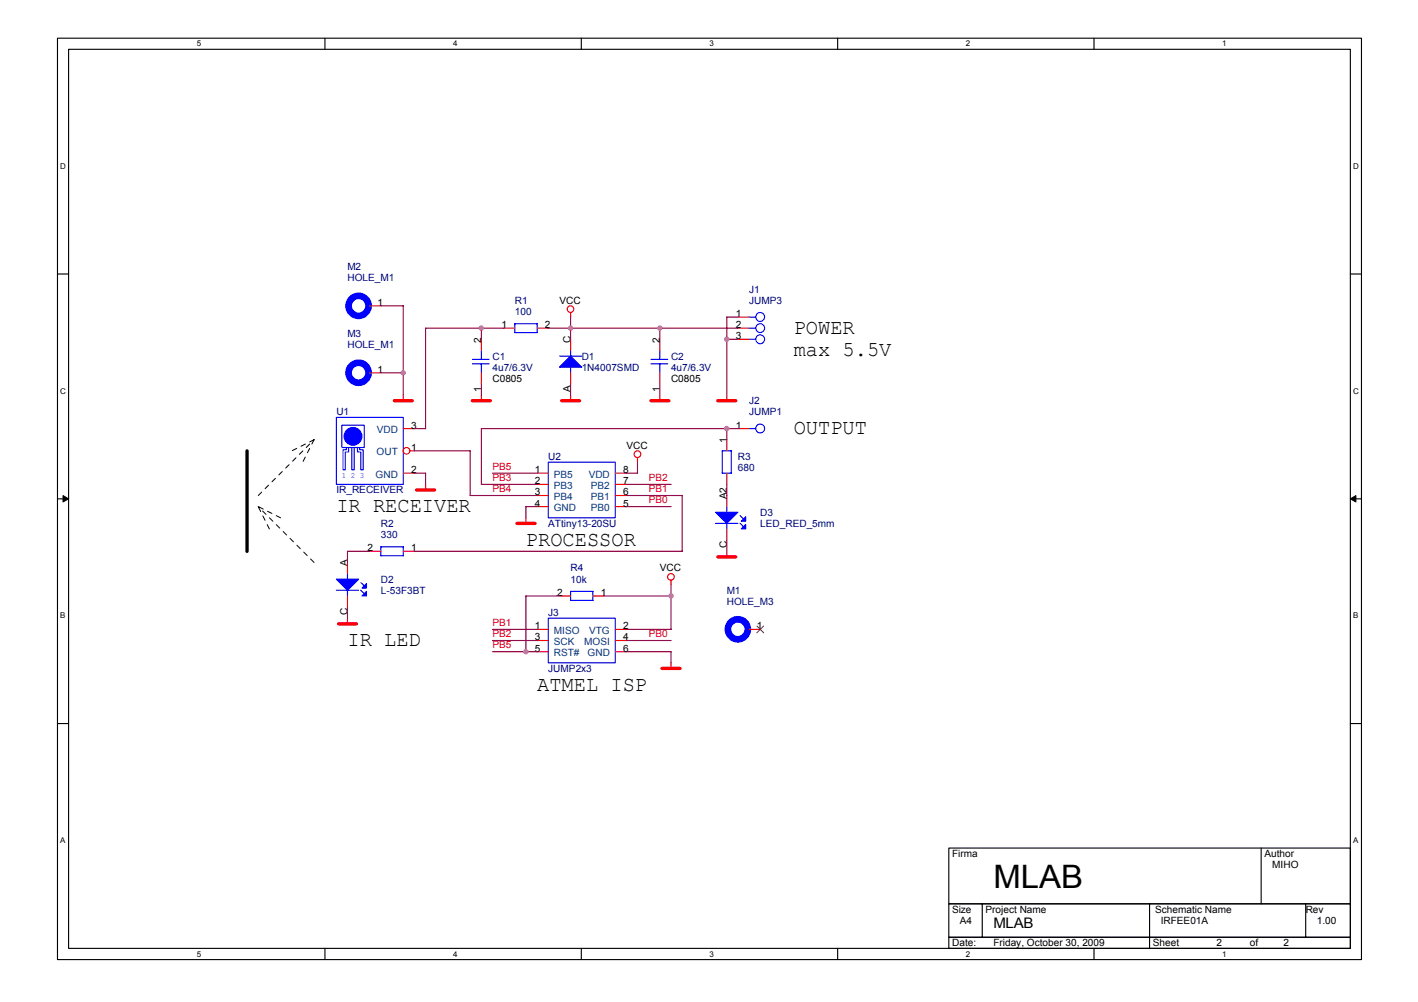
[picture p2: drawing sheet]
<svg xmlns="http://www.w3.org/2000/svg" width="297mm" height="210mm" viewBox="0 0 297 210" stroke-linecap="round" stroke-linejoin="round" font-family="sans-serif">
<path d="M12 8h273.2v193h-273.2zM14.4 10.3h268.5v188.4h-268.5z" fill="none" stroke="#000" stroke-width=".23"/>
<g fill="#fff">
<path d="M41.2 8.2h.9v1.9h-.9z"/>
<path d="M41.2 198.9h.9v1.9h-.9z"/>
</g>
<path d="M68.1 8v2.3M68.1 198.7v2.3" fill="none" stroke="#000" stroke-width=".23"/>
<g fill="#fff">
<path d="M94.9 8.2h.9v1.9h-.9z"/>
<path d="M94.9 198.9h.9v1.9h-.9z"/>
</g>
<path d="M121.8 8v2.3M121.8 198.7v2.3" fill="none" stroke="#000" stroke-width=".23"/>
<g fill="#fff">
<path d="M148.6 8.2h.9v1.9h-.9z"/>
<path d="M148.6 198.9h.9v1.9h-.9z"/>
</g>
<path d="M175.5 8v2.3M175.5 198.7v2.3" fill="none" stroke="#000" stroke-width=".23"/>
<g fill="#fff">
<path d="M202.3 8.2h.9v1.9h-.9z"/>
<path d="M202.3 198.9h.9v1.9h-.9z"/>
</g>
<path d="M229.2 8v2.3M229.2 198.7v2.3" fill="none" stroke="#000" stroke-width=".23"/>
<g fill="#fff">
<path d="M256 8.2h.9v1.9h-.9z"/>
<path d="M256 198.9h.9v1.9h-.9z"/>
<path d="M12.6 33.9h1.2v1.8h-1.2z"/>
<path d="M283.5 33.9h1.2v1.8h-1.2z"/>
<path d="M12.6 80.9h1.2v1.9h-1.2z"/>
<path d="M283.5 80.9h1.2v1.9h-1.2z"/>
</g>
<path d="M12 57.4h2.4M282.9 57.4h2.3" fill="none" stroke="#000" stroke-width=".23"/>
<g fill="#fff">
<path d="M12.6 128h1.2v1.9h-1.2z"/>
<path d="M283.5 128h1.1v1.9h-1.1z"/>
</g>
<path d="M12 104.5h2.4M282.9 104.5h2.3" fill="none" stroke="#000" stroke-width=".23"/>
<path d="M13.2 103.8l1.2 .7-1.2 .7zM282.9 104.5l1.1-.7v1.4z" fill="#000" stroke="#000" stroke-width=".21"/>
<g fill="#fff">
<path d="M12.6 175.1h1.2v1.9h-1.2z"/>
<path d="M283.4 175.1h1.2v1.9h-1.2z"/>
</g>
<path d="M12 151.6h2.4M282.9 151.6h2.3M198.8 177.7h84.1v11.6h-84.1zM264.2 177.7v11.7M198.8 189.3h84.1v7h-84.1zM198.8 196.3h84.1v2.4h-84.1zM205.8 189.3v7.1M240.8 189.3v9.4M273.5 189.3v7.1" fill="none" stroke="#000" stroke-width=".23"/>
<path d="M65.8 92.1l-2.4 4.7M65.8 92.1l-4.7 2.4M54.1 103.8l11.7-11.7M56.4 110.8l-2.3-4.7M58.8 108.5l-4.7-2.4M65.8 117.8l-11.7-11.7" fill="none" stroke="#000" stroke-width=".21" stroke-dasharray="1 1 1 1 1 1 1 1"/>
<path d="M51.7 94.4v21.1" fill="none" stroke="#000" stroke-width=".7"/>
<g fill="none" stroke="#f00" stroke-width=".23">
<path d="M77.5 64.1h2.3M77.5 78.1h2.3M100.8 71.1v2.3M100.8 78.1v2.3M105.5 68.7h2.3M112.5 68.7h2.3M119.5 65.4v1M119.5 71.1v2.3M119.5 78.1v2.3M138.2 71.1v2.3M138.2 78.1v2.3M154.6 66.4h2.3"/>
<path d="M154.6 68.7h2.3M154.6 71.1h2.3M84.5 82.8v1.2M84.5 99.1h2.3M84.5 89.8h2.3M85.9 94.4h.9M100.8 82.8v1.2M112.5 99.1h2.3M119.5 82.8v1.2M128.9 99.1h2.3M133.5 95.8v1M138.2 82.8v1.2"/>
<path d="M152.2 82.8v1.2M152.2 92.1v2.3M152.2 99.1v2.4M154.6 89.8h2.3M72.8 117.8v2.4M77.5 115.5h2.3M84.5 115.5h2.3M89.2 101.5v1.2M110.2 108.5v1.2M112.5 101.5h2.3M112.5 103.8h2.3M112.5 106.1h2.3"/>
<path d="M128.9 101.5h2.3M128.9 103.8h2.3M128.9 106.1h2.3M152.2 103.8v2.3M152.2 110.8v2.4M152.2 115.5v1.2M72.8 124.8v2.4M72.8 129.5v1.2M112.5 131.8h2.3M112.5 134.2h2.3M112.5 136.5h2.3M117.2 124.8h2.3"/>
<path d="M124.2 124.8h2.3M128.9 131.8h2.3M128.9 134.2h2.3M128.9 136.5h2.3M140.6 121.5v1M140.6 138.9v1.1M156.9 131.8h2.4"/>
<circle cx="119.5" cy="64.8" r=".69"/>
<circle cx="85.2" cy="94.4" r=".69"/>
<circle cx="133.5" cy="95.1" r=".7"/>
<circle cx="140.5" cy="120.9" r=".7"/>
</g>
<path d="M82.6 83.9h3.8M99 83.9h3.7M117.7 83.9h3.7M136.4 83.9h3.7M150.4 83.9h3.7M87.3 102.6h3.7M108.3 109.6h3.8M150.4 116.6h3.7M70.9 130.7h3.8M138.7 140h3.7" fill="none" stroke="#f00" stroke-width=".7"/>
<g fill="none" stroke="#00f" stroke-width=".23">
<path d="M77.2 64.1h.3M77.2 78.1h.3M99 76.2h3.5M99 75.3h3.5M100.8 73.4v1.9M100.8 76.2v1.9M107.8 67.8h4.7v1.9h-4.7zM117.2 74.6h4.7M119.5 73.4v1.2M119.5 76.9v1.2M136.4 76.2h3.5M136.4 75.3h3.5"/>
<path d="M138.2 73.4v1.9M138.2 76.2v1.9M156.9 66.4h1.4M156.9 68.7h1.4M156.9 71.1h1.4M70.5 87.4h14v14.1h-14zM71.6 89.1h4.7v4.6h-4.7zM72.6 93.7v.5h-.7v4.2h.4v-3.7h.7v-1M73.7 93.7v4.7h.5v-4.7M74.9 93.7v1h.7v3.7h.5v-4.2h-.7v-.5M114.8 96.8h14.1v11.7h-14.1zM151.3 94.4h1.9v4.7h-1.9z"/>
<path d="M156.9 89.8h1.4M79.8 114.6h4.7v1.8h-4.7v-1.8M149.9 109.6h4.7M152.2 106.1v1.2M152.2 109.6v1.2M155 109.6l.7 .7M155 108l.8 .7M70.4 123.7h4.7M72.8 120.2v1.1M72.8 123.7v1.2M75.6 123.6l.7 .8M75.6 122l.7 .7"/>
<path d="M114.8 129.5h14.1v9.4h-14.1zM119.5 123.9h4.7v1.9h-4.7zM156.7 131.8h.2"/>
<circle cx="159.2" cy="66.4" r=".93"/>
<circle cx="159.2" cy="71.1" r=".93"/>
<circle cx="159.2" cy="68.7" r=".92"/>
<circle cx="159.2" cy="89.8" r=".93"/>
</g>
<g fill="none" stroke="#00f" stroke-width="1.4">
<circle cx="75.1" cy="78.1" r="2.1"/>
<circle cx="75.1" cy="64.1" r="2.1"/>
<circle cx="154.6" cy="131.8" r="2.09"/>
</g>
<path d="M158.6 131.1l1.4 1.5M160 131.1l-1.5 1.5" fill="none" stroke="#804000" stroke-width=".21"/>
<g fill="#00f" stroke="#00f" stroke-width=".23">
<path d="M70.5 121.3h4.6l-2.3 2.4z" fill-rule="evenodd"/>
<path d="M76.8 122.3v.9h-1z" fill-rule="evenodd"/>
<path d="M76.8 123.9v.9h-1z" fill-rule="evenodd"/>
<path d="M117.2 76.9l2.3-2.3 2.4 2.3z" fill-rule="evenodd"/>
<path d="M149.9 107.3h4.7l-2.4 2.3z" fill-rule="evenodd"/>
<path d="M156.2 108.2v1h-.9z" fill-rule="evenodd"/>
<path d="M156.2 109.9v.9h-.9z" fill-rule="evenodd"/>
<circle cx="74" cy="91.4" r="1.86"/>
</g>
<g fill="none" stroke="#800040" stroke-width=".23">
<path d="M79.8 78.1h4.7M79.8 64.1h4.7v18.7M100.8 68.7v2.4M105.5 68.7h-16.3v21.1M114.8 68.7h39.8M119.5 66.4v4.7M138.2 68.7v2.4M152.2 71.1h2.4M154.6 66.4h-2.4v16.4M86.8 99.1h2.4M86.8 89.8h2.4M86.8 94.4h11.7v9.4"/>
<path d="M89.2 99.1v2.4M100.8 80.4v2.4M103.2 99.1h9.3M119.5 80.4v2.4M133.5 96.8l.1 2.3h-2.4M138.2 80.4v2.4M152.2 89.8v2.3M154.6 89.8h-53.8v11.7h11.7M77.5 115.5h-4.7v2.3M98.5 103.8h14M112.5 106.1h-2.3v2.4M131.2 106.1h9.4"/>
<path d="M131.2 101.5h9.4M131.2 103.8h11.7v11.7h-56.1M152.2 101.5v2.3M152.2 113.2v2.3M72.8 127.2v2.3M103.2 134.2h9.3M103.2 131.8h9.3M103.2 136.5h9.3M110.1 124.8h7.1M110.2 124.8v11.7M126.5 124.8h14.1M131.2 134.2h9.4"/>
<path d="M131.2 131.8h9.4M131.2 136.5h9.4M140.6 122.5v9.4M140.6 136.5v2.4"/>
</g>
<g fill="#f0f" stroke="#f0f" stroke-width=".23">
<circle cx="140.6" cy="124.8" r=".46"/>
<circle cx="100.8" cy="68.7" r=".46"/>
<circle cx="152.2" cy="71.1" r=".46"/>
<circle cx="119.5" cy="68.7" r=".46"/>
<circle cx="138.2" cy="68.7" r=".46"/>
<circle cx="84.5" cy="78.1" r=".46"/>
<circle cx="152.2" cy="89.8" r=".46"/>
<circle cx="110.2" cy="136.5" r=".46"/>
</g>
<text font-size="6.8" x="208.1" y="186.1">MLAB</text>
<g font-size="4.4">
<text x="166.3" y="70">POWER</text>
<text x="166.3" y="74.6">max 5.5V</text>
<text x="166.3" y="91">OUTPUT</text>
<text x="70.5" y="107.3">IR RECEIVER</text>
<text x="110.2" y="114.3">PROCESSOR</text>
<text x="72.8" y="135.4">IR LED</text>
<text x="112.5" y="144.7">ATMEL ISP</text>
</g>
<text font-size="3" x="208.1" y="194.4">MLAB</text>
<g font-size="2.1" fill="#000080">
<text x="72.8" y="56.6">M2</text>
<text x="72.8" y="58.9">HOLE_M1</text>
<text x="107.8" y="63.6">R1</text>
<text x="107.8" y="66">100</text>
<text x="156.9" y="61.3">J1</text>
<text x="156.9" y="63.6">JUMP3</text>
<text x="72.8" y="70.6">M3</text>
<text x="72.8" y="73">HOLE_M1</text>
<text x="103.2" y="75.3">C1</text>
<text x="103.2" y="77.6">4u7/6.3V</text>
<text x="121.9" y="75.3">D1</text>
<text x="121.9" y="77.6">1N4007SMD</text>
<text x="140.6" y="75.3">C2</text>
<text x="140.6" y="77.6">4u7/6.3V</text>
<text x="70.5" y="87">U1</text>
<text x="156.9" y="84.6">J2</text>
<text x="156.9" y="87">JUMP1</text>
<text x="114.8" y="96.3">U2</text>
<text x="154.6" y="96.3">R3</text>
<text x="154.6" y="98.7">680</text>
<text x="70.5" y="103.4">IR_RECEIVER</text>
<text x="79.8" y="110.4">R2</text>
<text x="79.8" y="112.7">330</text>
<text x="114.8" y="110.4">ATtiny13-20SU</text>
<text x="159.3" y="108">D3</text>
<text x="159.3" y="110.4">LED_RED_5mm</text>
<text x="119.5" y="119.7">R4</text>
<text x="79.8" y="122">D2</text>
<text x="79.8" y="124.4">L-53F3BT</text>
<text x="119.5" y="122">10k</text>
<text x="152.2" y="124.4">M1</text>
<text x="114.8" y="129.1">J3</text>
<text x="152.2" y="126.7">HOLE_M3</text>
<text x="114.8" y="140.7">JUMP2x3</text>
</g>
<g font-size="2.1">
<text x="79.1" y="64.1">1</text>
<text x="117.2" y="63.6">VCC</text>
<text x="100.8" y="71.8" transform="rotate(-90 100.8 71.8)">2</text>
<text x="105" y="68.7">1</text>
<text x="114.1" y="68.7">2</text>
<text x="119.5" y="71.8" transform="rotate(-90 119.5 71.8)">C</text>
<text x="138.2" y="71.8" transform="rotate(-90 138.2 71.8)">2</text>
<text x="154.1" y="66.4">1</text>
<text x="154.1" y="68.7">2</text>
<text x="154.1" y="71.1">3</text>
<text x="79.1" y="78.1">1</text>
<text x="100.8" y="82.2" transform="rotate(-90 100.8 82.2)">1</text>
<text x="103.2" y="80">C0805</text>
<text x="119.5" y="82.2" transform="rotate(-90 119.5 82.2)">A</text>
<text x="138.2" y="82.2" transform="rotate(-90 138.2 82.2)">1</text>
<text x="140.6" y="80">C0805</text>
<text x="86.1" y="89.8">3</text>
<text x="154.1" y="89.8">1</text>
<text x="86.1" y="94.4">1</text>
<text x="131.2" y="94">VCC</text>
<text x="152.2" y="92.8" transform="rotate(-90 152.2 92.8)">1</text>
<text x="86.1" y="99.1">2</text>
<text x="112.1" y="99.1">1</text>
<text x="112.1" y="101.5">2</text>
<text x="130.5" y="101.5">7</text>
<text x="130.5" y="99.1">8</text>
<text x="112.1" y="103.8">3</text>
<text x="112.1" y="106.1">4</text>
<text x="130.5" y="106.1">5</text>
<text x="130.5" y="103.8">6</text>
<text x="152.2" y="104.5" transform="rotate(-90 152.2 104.5)">A2</text>
<text x="72.8" y="118.5" transform="rotate(-90 72.8 118.5)">A</text>
<text x="77" y="115.5">2</text>
<text x="86.1" y="115.5">1</text>
<text x="138.2" y="119.7">VCC</text>
<text x="152.2" y="114.9" transform="rotate(-90 152.2 114.9)">C</text>
<text x="116.7" y="124.8">2</text>
<text x="125.8" y="124.8">1</text>
<text x="72.8" y="128.9" transform="rotate(-90 72.8 128.9)">C</text>
<text x="112.1" y="131.8">1</text>
<text x="130.5" y="131.8">2</text>
<text x="158.5" y="131.8">1</text>
<text x="112.1" y="134.2">3</text>
<text x="112.1" y="136.5">5</text>
<text x="130.5" y="134.2">4</text>
<text x="130.5" y="136.5">6</text>
<text x="199.5" y="179.5">Firma</text>
<text x="264.9" y="179.5">Author</text>
<text x="266.5" y="181.9">MIHO</text>
<text x="199.5" y="191.2">Size</text>
<text x="206.5" y="191.2">Project Name</text>
<text x="242" y="191.2">Schematic Name</text>
<text x="273.5" y="191.2">Rev</text>
<text x="201.1" y="193.5">A4</text>
<text x="243.1" y="193.5">IRFEE01A</text>
<text x="275.9" y="193.5">1.00</text>
<text x="199.5" y="198.2">Date:</text>
<text x="208.1" y="198.2">Friday, October 30, 2009</text>
<text x="241.5" y="198.2">Sheet</text>
<text x="254.8" y="198.2">2</text>
<text x="261.8" y="198.2">of</text>
<text x="268.9" y="198.2">2</text>
</g>
<g font-size="2.1" fill="#004080">
<text x="78.9" y="95.4">OUT</text>
<text x="78.9" y="90.7">VDD</text>
<text x="78.7" y="100.1">GND</text>
<text x="116" y="100.1">PB5</text>
<text x="123.3" y="100.1">VDD</text>
<text x="116" y="102.4">PB3</text>
<text x="116" y="104.8">PB4</text>
<text x="116" y="107.1">GND</text>
<text x="123.8" y="107.1">PB0</text>
<text x="123.8" y="104.8">PB1</text>
<text x="123.8" y="102.4">PB2</text>
<text x="116" y="132.8">MISO</text>
<text x="116" y="135.1">SCK</text>
<text x="116" y="137.5">RST#</text>
<text x="122.4" y="135.1">MOSI</text>
<text x="123.1" y="137.5">GND</text>
<text x="123.4" y="132.8">VTG</text>
</g>
<g font-size="2.1" fill="#f00">
<text x="103.2" y="100.8">PB3</text>
<text x="103.2" y="98.4">PB5</text>
<text x="135.9" y="100.8">PB2</text>
<text x="103.2" y="103.1">PB4</text>
<text x="135.9" y="105.5">PB0</text>
<text x="135.9" y="103.1">PB1</text>
<text x="103.2" y="131.1">PB1</text>
<text x="103.2" y="133.5">PB2</text>
<text x="103.2" y="135.8">PB5</text>
<text x="135.9" y="133.5">PB0</text>
</g>
<g font-size="1.7">
<text x="41.2" y="9.7">5</text>
<text x="94.9" y="9.7">4</text>
<text x="148.6" y="9.7">3</text>
<text x="202.3" y="9.7">2</text>
<text x="256" y="9.7">1</text>
<text x="12.6" y="35.4">D</text>
<text x="283.5" y="35.4">D</text>
<text x="12.6" y="82.4">C</text>
<text x="283.5" y="82.4">C</text>
<text x="12.6" y="129.5">B</text>
<text x="283.5" y="129.5">B</text>
<text x="12.6" y="176.6">A</text>
<text x="283.5" y="176.6">A</text>
<text x="41.2" y="200.4">5</text>
<text x="94.9" y="200.4">4</text>
<text x="148.6" y="200.4">3</text>
<text x="202.3" y="200.4">2</text>
<text x="256" y="200.4">1</text>
</g>
<text font-size="1.6" fill="#00f" x="71.6" y="100.2">1 2 3</text>
</svg>
